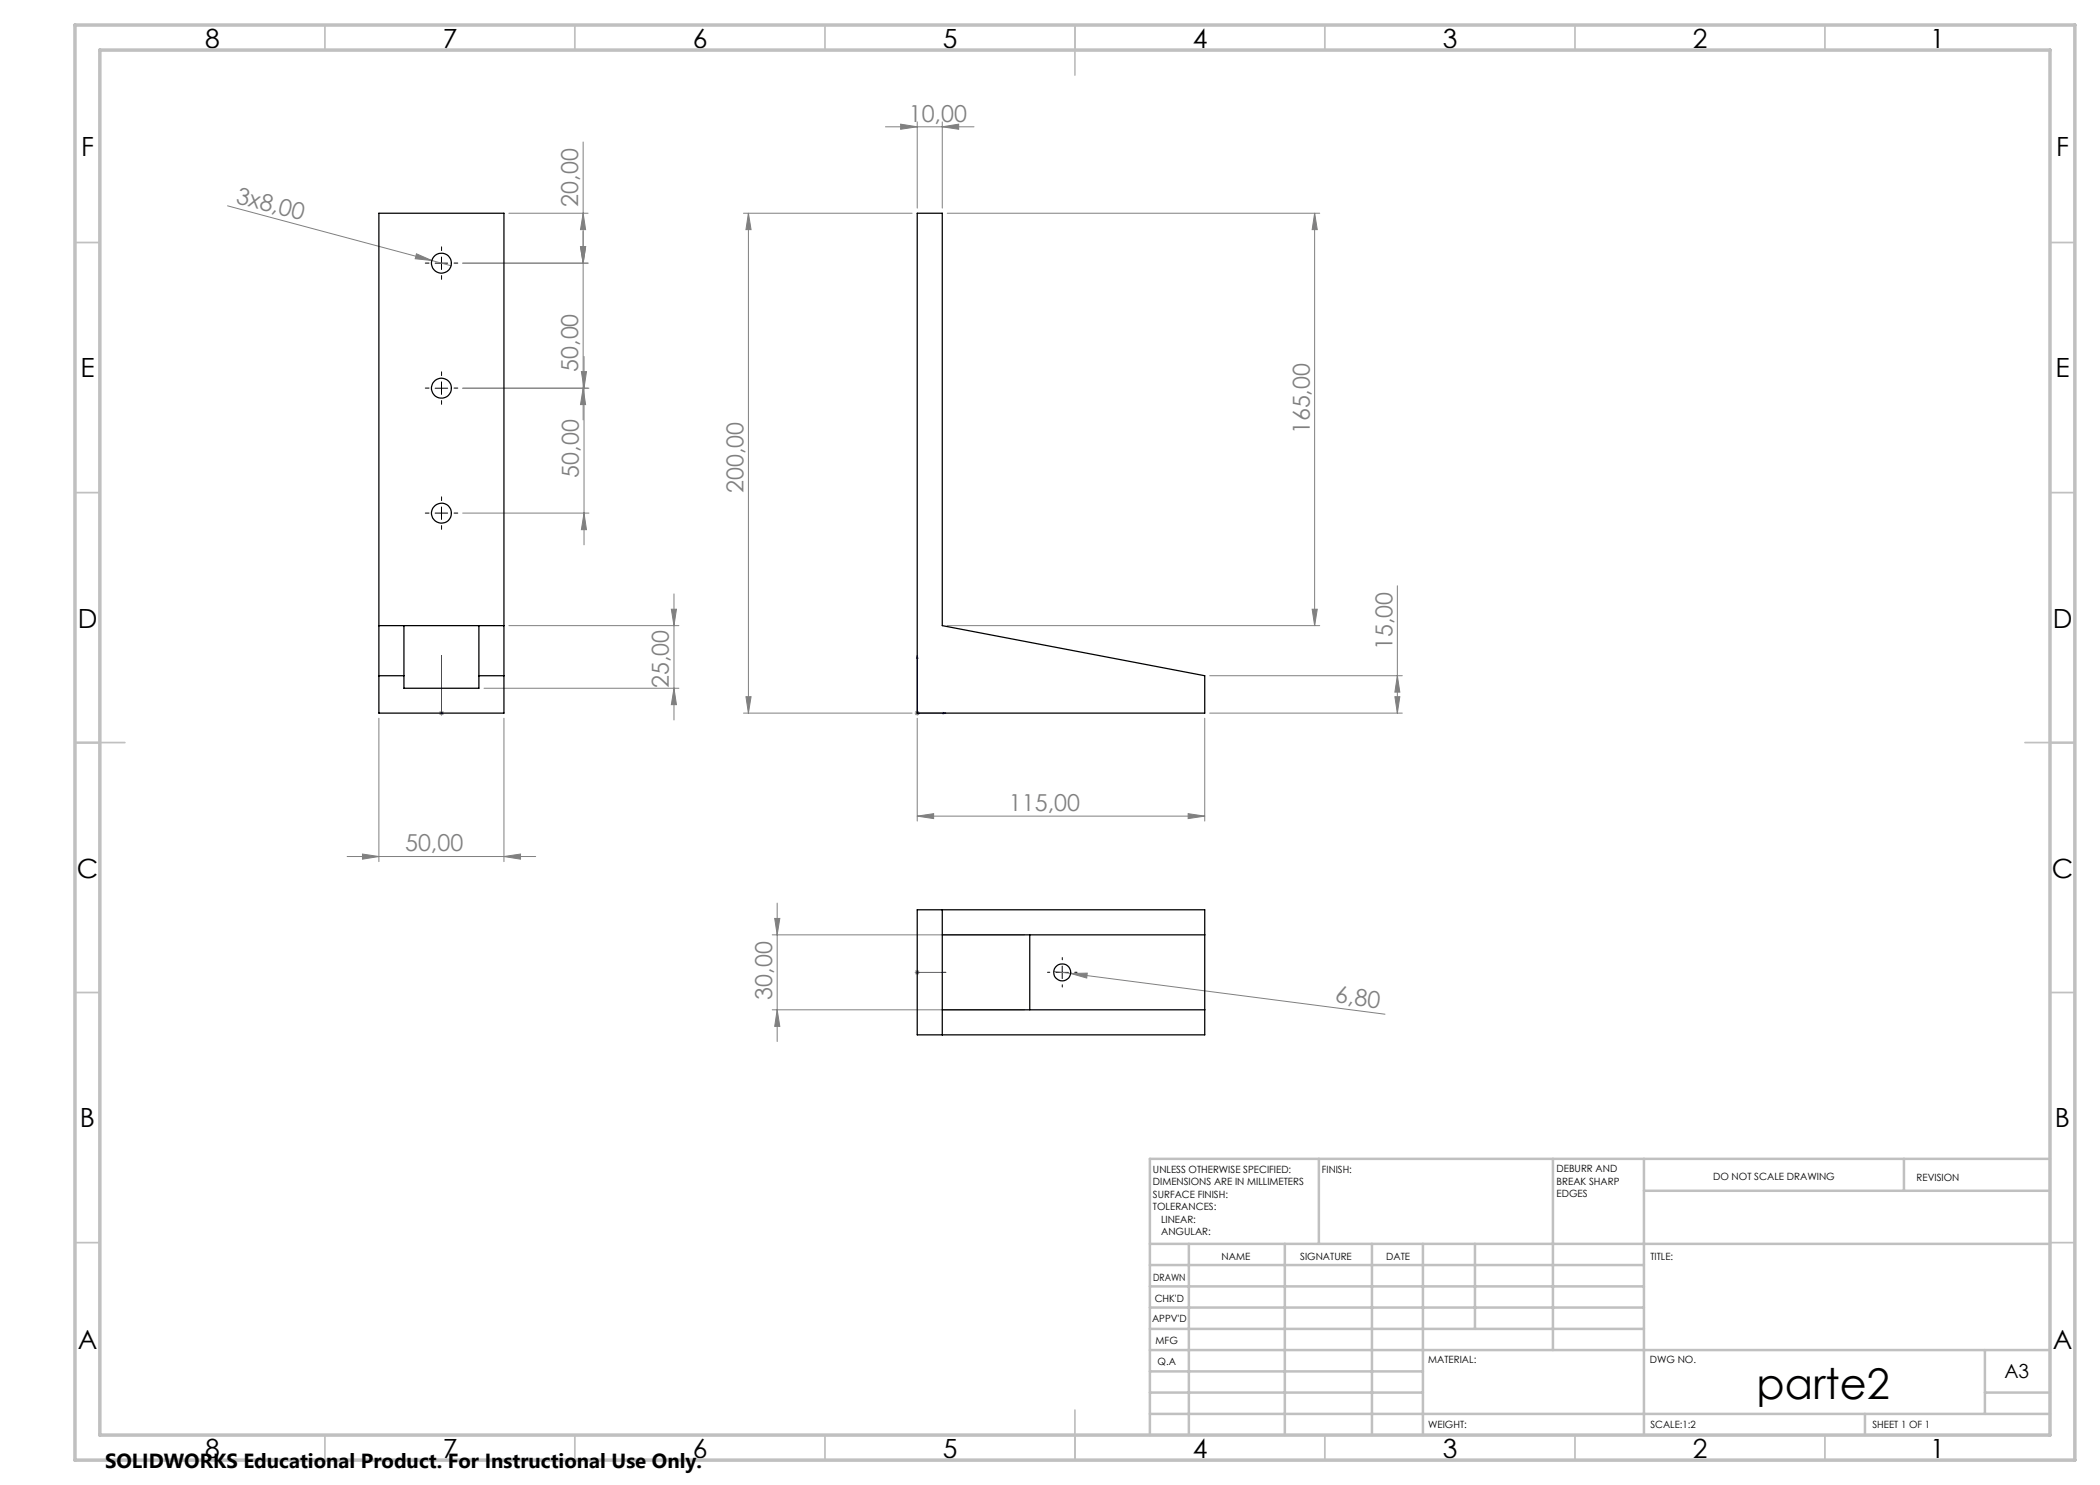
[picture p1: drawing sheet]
<svg xmlns="http://www.w3.org/2000/svg" width="420mm" height="297mm" viewBox="0 0 420 297" stroke-linecap="round" stroke-linejoin="round" font-family="sans-serif">
<path d="M88.3 131.1v.6v-.6M88.3 131.1v11.5M183.4 131.1l.2 .6h-.3zM183.4 131.1v11.5h5.8M88.3 142.5v.3zM88.3 142.6h.1M188.6 142.5l.6 .1-.6 .2zM183.3 194.5h.3zM183.4 194.5h.1M183.4 194.5h5.8M189.2 194.5h-.6h.6" fill="none" stroke="#00f" stroke-width=".2"/>
<g fill="none" stroke="#808080" stroke-width=".2">
<path d="M116.6 28.4v55.6M177.1 25.4h17.7M180.1 24.8l3.3 .6-3.3 .5zM183.4 24.4v17.2M188.5 25.4l3.2-.6v1.1zM188.5 24.4v17.2M45.5 41.2l40.9 10.9M83.3 50.8l3.1 1.3-3.4-.4zM86.4 52.1l3.8 1.1M101.8 42.6h15.8M116.1 49.4h1l-.5 3.2zM116.6 42.6l.5 3.3h-1z"/>
<path d="M117.6 52.6h-25.1M148.7 42.6h33.7M149.7 42.6v100M149.7 42.6l.5 3.3h-1zM189.4 42.6h74.5M262.9 42.6l.6 3.3h-1.1zM262.9 42.6v82.5M116.3 74.3h1l-.5 3.3zM116.6 77.6l.5 3.3h-1zM116.8 71.3v37.7M117.8 77.6h-25.3M92.5 102.6h25.3"/>
<path d="M116.8 102.6l.5 3.3h-1zM134.8 118.8v25.2M279.5 117.2v25.4M96.8 137.7h39M101.8 125.1h34M134.3 121.8h1l-.5 3.3zM134.8 137.7l.5 3.2h-1zM149.2 139.3h1l-.5 3.3zM189.4 125.1h74.5M241.9 135.1h38.6M262.4 121.8h1.1l-.6 3.3zM279 139.3h1l-.5 3.3z"/>
<path d="M279.5 135.1l.5 3.3h-1zM75.8 143.6v28.7M87.8 142.6h1M87.9 142.3l.8 .7M88.3 142.1v1M88.7 142.3l-.8 .7M100.8 143.6v28.7M148.7 142.6h33.7M183 142.6h.9M183.1 142.3l.7 .7M183.4 142.1v1M183.4 143.6v20.6"/>
<path d="M183.8 142.3l-.7 .7M240.9 143.6v20.6M241.9 142.6h38.6M69.4 171.3h37.7M72.5 170.8l3.3 .5-3.3 .5zM100.8 171.3l3.3-.5v1zM183.4 163.2l3.3-.5v1zM183.4 163.2h57.5M237.6 162.7l3.3 .5-3.3 .5zM154.4 187h50.5M154.9 183.7h1.1l-.6 3.3zM155.4 180.6v27.7"/>
<path d="M183 194.5h.9M183.1 194.1l.7 .7M183.4 194v1M183.8 194.1l-.7 .7M210.7 194.3l3.4 .4M214.1 194.7l3.4-.1-.2 1zM214.1 194.7l62.9 8.1M154.4 202h50.5M155.4 202l.6 3.3h-1.1z"/>
</g>
<g fill="none" stroke="#000" stroke-width=".2" stroke-dasharray="15.2 1.3 1.3 1.3">
<path d="M85.8 52.6h-.7M88.3 50.1v-.7M88.3 55.1v.8M90.8 52.6h.8M85.8 77.6h-.7M88.3 75.1v-.7M90.8 77.6h.8M88.3 80.1v.8M85.8 102.6h-.7M88.3 100.1v-.7M88.3 105.1v.8M90.8 102.6h.8"/>
<path d="M210 194.5h-.5M212.5 192v-.5M212.5 197v.4M215 194.5h.4"/>
</g>
<path d="M87 52.6h2.5M88.3 51.4v2.5M87 77.6h2.5M88.3 76.4v2.5M87 102.6h2.5M88.3 101.4v2.5M211.2 194.5h2.5M212.4 193.2v2.5" fill="none" stroke="#000" stroke-width=".2"/>
<g fill="none" stroke="#c0c0c0" stroke-width=".35">
<path d="M65 5v5M115 5v5M165 5v5M215 5v10M265 5v5M315 5v5M365 5v5M15 48.5h5M410 48.5h5M15 98.5h5M410 98.5h5M15 148.5h10"/>
<path d="M405 148.5h10M15 198.5h5M410 198.5h5M15 248.5h5M410 248.5h5M65 287v5M115 287v5M165 287v5M215 282v10M265 287v5M315 287v5M365 287v5"/>
</g>
<g fill="none" stroke="#c0c0c0" stroke-width=".5">
<path d="M263.8 231.8v17M310.6 231.8v38.2M328.8 231.8v55.2M328.8 238.2h81.2M380.8 231.8v6.4M410 231.8h-180v55.2M230 248.8h180M230 257.3h98.8M230 253h98.8M237.8 248.8v38.2M257 248.8v38.2M274.4 248.8v38.2"/>
<path d="M284.6 248.8v38.2M295 248.8v17M230 265.8h98.8M230 261.5h98.8M230 278.5h54.6M230 274.3h54.6M230 270h180M397 278.5h13M397 270v12.8M230 282.8h180M373 282.8v4.2"/>
</g>
<path d="M15 5h400v287h-400zM20 10h390v277h-390z" fill="none" stroke="#c0c0c0" stroke-width=".7"/>
<g fill="#00f">
<path d="M188.6 142.5l.6 .1-.6 .2zM183.4 131.1l.2 .6h-.3z"/>
<path d="M188.6 194.5h.6zM183.3 194.5h.3z"/>
<path d="M88.3 142.5v.3zM88.3 131.1v.6z"/>
</g>
<g fill="#808080">
<path d="M83.3 50.8l3.1 1.3-3.4-.4z"/>
<path d="M214.1 194.7l3.4-.1-.2 1z"/>
<path d="M188.5 25.4l3.2-.6v1.1zM180.1 24.8l3.3 .6-3.3 .5z"/>
<path d="M183.4 163.2l3.3-.5v1zM237.6 162.7l3.3 .5-3.3 .5zM72.5 170.8l3.3 .5-3.3 .5zM100.8 171.3l3.3-.5v1z"/>
<path d="M262.4 121.8h1.1l-.6 3.3zM262.9 42.6l.6 3.3h-1.1zM279 139.3h1l-.5 3.3zM279.5 135.1l.5 3.3h-1zM116.8 102.6l.5 3.3h-1zM116.3 74.3h1l-.5 3.3zM116.1 49.4h1l-.5 3.2zM116.6 42.6l.5 3.3h-1z"/>
<path d="M155.4 202l.6 3.3h-1.1zM154.9 183.7h1.1l-.6 3.3z"/>
<path d="M149.7 42.6l.5 3.3h-1zM149.2 139.3h1l-.5 3.3zM116.1 49.4h1l-.5 3.2zM116.6 77.6l.5 3.3h-1zM134.3 121.8h1l-.5 3.3zM134.8 137.7l.5 3.2h-1z"/>
</g>
<g fill="none" stroke="#000" stroke-width=".25">
<path d="M75.8 42.6h25v100h-25zM183.4 42.6h5.1v82.5l52.4 10v7.5h-57.5zM75.8 135.1h5M75.8 125.1h25M80.8 125.1v12.6h15v-12.6M95.8 135.1h5M183.4 182h57.5v25h-57.5zM188.5 182v25M188.5 187h52.4M206 187v15M188.5 202h52.4"/>
<circle cx="88.3" cy="52.6" r="2"/>
<circle cx="88.3" cy="77.6" r="2"/>
<circle cx="88.3" cy="102.6" r="1.99"/>
<circle cx="212.4" cy="194.5" r="1.7"/>
</g>
<text font-size="8.5" x="351.3" y="279.7">parte2</text>
<g font-size="5.3">
<text x="41" y="9.5">8</text>
<text x="88.5" y="9.5">7</text>
<text x="138.5" y="9.5">6</text>
<text x="188.5" y="9.5">5</text>
<text x="238.5" y="9.5">4</text>
<text x="288.5" y="9.5">3</text>
<text x="338.5" y="9.5">2</text>
<text x="386" y="9.5">1</text>
<text x="16.2" y="31.3">F</text>
<text x="411.2" y="31.3">F</text>
<text x="16.1" y="75.5">E</text>
<text x="411.1" y="75.5">E</text>
<text x="15.5" y="125.5">D</text>
<text x="410.5" y="125.5">D</text>
<text x="15.4" y="175.5">C</text>
<text x="410.4" y="175.5">C</text>
<text x="16" y="225.5">B</text>
<text x="411" y="225.5">B</text>
<text x="15.5" y="269.8">A</text>
<text x="410.5" y="269.8">A</text>
<text x="41" y="291.5">8</text>
<text x="88.5" y="291.5">7</text>
<text x="138.5" y="291.5">6</text>
<text x="188.5" y="291.5">5</text>
<text x="238.5" y="291.5">4</text>
<text x="288.5" y="291.5">3</text>
<text x="338.5" y="291.5">2</text>
<text x="386" y="291.5">1</text>
</g>
<g font-size="4.7" fill="#808080">
<text x="181.8" y="24.3">10,00</text>
<text x="47" y="40.5" transform="rotate(15 47 40.5)">3x8,00</text>
<text x="115.6" y="41.3" transform="rotate(-90 115.6 41.3)">20,00</text>
<text x="115.6" y="74.4" transform="rotate(-90 115.6 74.4)">50,00</text>
<text x="261.9" y="86.9" transform="rotate(-90 261.9 86.9)">165,00</text>
<text x="115.8" y="95.5" transform="rotate(-90 115.8 95.5)">50,00</text>
<text x="148.7" y="98.6" transform="rotate(-90 148.7 98.6)">200,00</text>
<text x="278.5" y="130.1" transform="rotate(-90 278.5 130.1)">15,00</text>
<text x="133.8" y="137.6" transform="rotate(-90 133.8 137.6)">25,00</text>
<text x="201.8" y="162.2">115,00</text>
<text x="81" y="170.3">50,00</text>
<text x="154.4" y="199.9" transform="rotate(-90 154.4 199.9)">30,00</text>
<text x="266.9" y="200.5" transform="rotate(7 266.9 200.5)">6,80</text>
</g>
<text font-size="4.1" x="21" y="293.7">SOLIDWORKS Educational Product. For Instructional Use Only.</text>
<text font-size="3.9" x="400.9" y="275.5">A3</text>
<g font-size="2">
<text x="230.6" y="234.6">UNLESS OTHERWISE SPECIFIED:</text>
<text x="230.6" y="237.1">DIMENSIONS ARE IN MILLIMETERS</text>
<text x="230.6" y="239.6">SURFACE FINISH:</text>
<text x="264.4" y="234.6">FINISH:</text>
<text x="311.3" y="234.5">DEBURR AND</text>
<text x="311.3" y="237">BREAK SHARP</text>
<text x="311.3" y="239.5">EDGES</text>
<text x="342.6" y="236">DO NOT SCALE DRAWING</text>
<text x="383.3" y="236.2">REVISION</text>
<text x="230.6" y="242.1">TOLERANCES:</text>
<text x="232.2" y="244.6">LINEAR:</text>
<text x="232.2" y="247.1">ANGULAR:</text>
<text x="244.3" y="252">NAME</text>
<text x="260" y="251.9">SIGNATURE</text>
<text x="277.2" y="251.9">DATE</text>
<text x="330.1" y="251.9">TITLE:</text>
<text x="230.6" y="256.1">DRAWN</text>
<text x="230.9" y="260.3">CHK'D</text>
<text x="230.4" y="264.4">APPV'D</text>
<text x="231.1" y="268.8">MFG</text>
<text x="231.5" y="273">Q.A</text>
<text x="285.6" y="272.5">MATERIAL:</text>
<text x="330" y="272.5">DWG NO.</text>
<text x="285.6" y="285.5">WEIGHT:</text>
<text x="330.1" y="285.6">SCALE:1:2</text>
<text x="374.5" y="285.6">SHEET 1 OF 1</text>
</g>
</svg>
